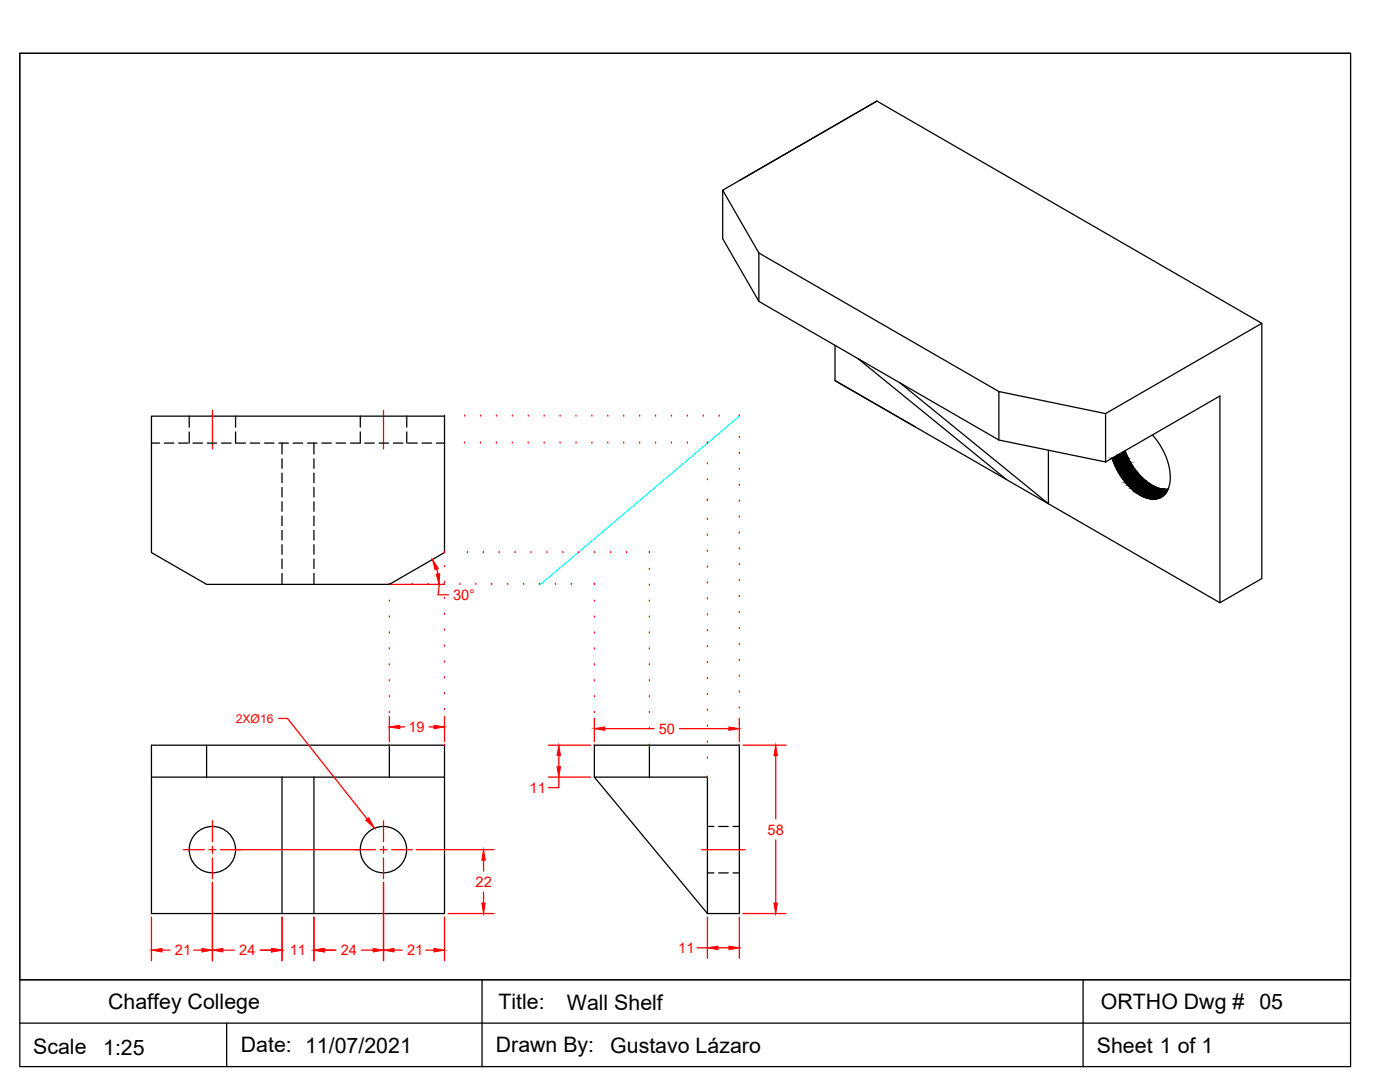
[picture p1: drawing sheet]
<svg xmlns="http://www.w3.org/2000/svg" width="279mm" height="216mm" viewBox="0 0 279 216" stroke-linecap="round" stroke-linejoin="round" font-family="sans-serif">
<!-- layer: Layer1 -->
<g fill="none" stroke="#000" stroke-width=".25">
<path d="M144.2 38v9.6l7.2 12.5 47.9 27.7 21.3 4.4M175 20.2l76.8 44.3v50.9l-8.3 4.9v-41.3l-22.9 13.2M175 20.2l-30.8 17.8 7.2 12.5M175 20.2l-27.4 15.8M151.4 60.1v-9.6l47.9 27.6M166.6 68.9v7l76.9 44.4M166.6 75.9l16 9.3M171.2 71.5l29.7 24.2M179.6 76.4l29.6 24.1v-10.7M251.8 64.5l-31.2 18-21.3-4.4v9.7M30.2 83h58.5v27.3l-11 6.3h-36.5l-11-6.3zM220.6 82.5v9.7"/>
<path d="M224.5 89.9a11.9 11.9 0 0 0 7 7.6l1.6 .1M230 86.8a12.2 12.2 0 0 1 3.4 10 3.4 3.4 0 0 1-5.1 2.4 12.6 12.6 0 0 1-6.4-7.8M30.2 148.7h58.5v33.6h-58.5zM30.2 155.1h58.5M41.2 148.7v6.4M56.3 155.1v27.2M62.7 155.1v27.2M77.7 148.7v6.4M118.6 155.1h22.6v27.2M118.6 148.7h29v33.6h-6.4l-22.6-27.2zM129.6 148.7v6.4"/>
<circle cx="42.4" cy="169.5" r="4.6"/>
<circle cx="76.5" cy="169.5" r="4.6"/>
</g>
<!-- layer: Center Line -->
<g fill="none" stroke="#f00" stroke-width=".25">
<path d="M42.4 81.9v7.7M76.5 81.9v7.7M36.6 169.5h4.2M41.7 169.5h1.4M42.4 163.8v4.1M42.4 168.8v1.4M42.4 171.2v4.1M44 169.5h4.2M70.8 169.5h4.1M75.8 169.5h1.4M76.5 163.8v4.1M76.5 168.8v1.4"/>
<path d="M76.5 171.2v4.1M78.2 169.5h4.1M140 169.5h8.7"/>
</g>
<!-- layer: Dimensions -->
<g fill="none" stroke="#f00" stroke-width=".25">
<path d="M77.7 116.6h11M55.6 143.4h1.8l15.9 20M77.7 143v5M79.8 145.1h1M85.6 145.1h1M88.7 143v5M42.4 176.1v15.6M47 169.5h24.8M76.5 176.1v15.6M83.1 169.5h15.5M96.5 171.6v2.2M96.5 178v2.2"/>
<path d="M30.2 183v8.7M32.3 189.6h1.7M38.7 189.6h1.6M44.5 189.6h2.3M51.9 189.6h2.3M56.3 183v8.7M62.7 183v8.7M64.7 189.6h2.4M72.1 189.6h2.4M78.6 189.6h1.7M85 189.6h1.6M88.7 183v8.7"/>
<path d="M89.4 182.3h9.2"/>
</g>
<!-- layer: Hidden -->
<g fill="none" stroke="#000" stroke-width=".25">
<path d="M30.2 88.4h1.6M32.8 88.4h1.9M35.6 88.4h1.9M37.8 83v2.2M37.8 86.2v2.2M38.5 88.4h1.9M41.4 88.4h1.9M44.2 88.4h1.9M47 83v2.2M47 86.2v2.2M47.1 88.4h1.9M49.9 88.4h1.9"/>
<path d="M52.8 88.4h1.9M55.6 88.4h2M56.3 88.4v2.2M56.3 91.5v2M56.3 94.4v1.9M56.3 97.3v1.9M58.5 88.4h1.9M61.4 88.4h1.9M62.7 88.4v2.2M62.7 91.5v2M62.7 94.4v1.9M62.7 97.3v1.9"/>
<path d="M64.2 88.4h1.9M67.1 88.4h1.9M69.9 88.4h1.9M71.9 83v2.2M71.9 86.2v2.2M72.8 88.4h1.9M75.6 88.4h2M78.5 88.4h1.9M81.2 83v2.2M81.2 86.2v2.2M81.4 88.4h1.9M84.2 88.4h1.9"/>
<path d="M87.1 88.4h1.6M56.3 100.1v1.9M56.3 103v1.9M56.3 105.8v1.9M56.3 108.7v1.9M56.3 111.5v2M56.3 114.4v2.2M62.7 100.1v1.9M62.7 103v1.9M62.7 105.8v1.9M62.7 108.7v1.9M62.7 111.5v2"/>
<path d="M62.7 114.4v2.2M141.2 174.2h1.3M141.2 164.9h1.3M143.4 174.2h1.9M143.4 164.9h1.9M146.3 174.2h1.3M146.3 164.9h1.3"/>
</g>
<!-- layer: Relational Lines -->
<g fill="none" stroke="#f00" stroke-width=".25">
<path d="M88.7 83h.1M88.7 88.4h.1M92.7 88.4h.1M92.7 83h.1M95.9 88.4h.1M95.9 83h.1M99.1 88.4h.1M99.1 83h.1M102.2 88.4h.1M102.3 83h.1M105.4 88.4h.1M105.4 83h.1"/>
<path d="M108.6 83h.1M108.6 88.4h.1M111.8 83h.1M111.8 88.4h.1M115 83h.1M115 88.4h.1M118.1 83h.1M118.1 88.4h.1M121.3 83h.1M121.3 88.4h.1M124.5 83h.1M124.5 88.4h.1"/>
<path d="M127.7 83h.1M127.7 88.4h.1M130.8 83h.1M130.8 88.4h.1M134 83h.1M134 88.4h.1M137.2 83h.1M137.2 88.4h.1M140.4 83h.1M141.2 99.8h.1M141.2 88.4h.1M141.2 92.5h.1"/>
<path d="M141.2 95.7h.1M143.5 83h.1M147.6 83h.1M147.6 87.3h.1M147.6 90.5h.1M147.6 93.6h.1M147.6 96.8h.1M147.6 100h.1M77.7 116.6h.1M77.7 120h.1M82.3 116.6h.1M85.4 116.6h.1"/>
<path d="M88.6 116.6h.1M88.7 109.1h.1M88.7 113h.1M88.7 116.2h.1M88.7 119.4h.1M88.7 110.3h.1M91.8 116.6h.1M93.3 110.3h.1M95 116.6h.1M96.5 110.3h.1M98.1 116.6h.1M99.6 110.3h.1"/>
<path d="M101.3 116.6h.1M102.8 110.3h.1M104.5 116.6h.1M106 110.3h.1M107.7 116.6h.1M109.2 110.3h.1M110.8 116.6h.1M112.3 110.3h.1M114 116.6h.1M115.5 110.3h.1M118.6 120h.1M118.6 116.6h.1"/>
<path d="M118.7 110.3h.1M121.9 110.3h.1M125 110.3h.1M129.6 110.3h.1M129.6 113.6h.1M129.6 116.8h.1M129.6 120h.1M141.2 103.6h.1M141.2 106.8h.1M141.2 110h.1M141.2 113.2h.1M141.2 116.3h.1"/>
<path d="M141.2 119.5h.1M147.6 103.2h.1M147.6 106.3h.1M147.6 109.5h.1M147.6 112.7h.1M147.6 115.9h.1M147.6 119h.1M77.7 123.1h.1M77.7 126.3h.1M77.7 129.5h.1M77.7 132.7h.1M77.7 135.8h.1"/>
<path d="M77.7 139h.1M88.7 122.6h.1M88.7 125.7h.1M88.7 128.9h.1M88.7 132.1h.1M88.7 135.3h.1M88.7 138.4h.1M118.6 139h.1M118.6 135.8h.1M118.6 132.7h.1M118.6 129.5h.1M118.6 126.3h.1"/>
<path d="M118.6 123.1h.1M129.6 123.1h.1M129.6 126.3h.1M129.6 129.5h.1M129.6 132.7h.1M129.6 135.8h.1M129.6 139h.1M141.2 122.7h.1M141.2 125.9h.1M141.2 129h.1M141.2 132.2h.1M141.2 135.4h.1"/>
<path d="M141.2 138.6h.1M147.6 122.2h.1M147.6 125.4h.1M147.6 128.6h.1M147.6 131.7h.1M147.6 134.9h.1M147.6 138.1h.1M77.7 142.2h.1M77.7 145.4h.1M77.7 148.7h.1M88.7 141.6h.1M88.7 144.8h.1"/>
<path d="M88.7 148.7h.1M118.6 148.7h.1M118.6 145.4h.1M118.6 142.2h.1M129.6 142.2h.1M129.6 145.4h.1M129.6 148.7h.1M141.2 141.7h.1M141.2 144.9h.1M141.2 148.1h.1M141.2 151.3h.1M141.2 155.1h.1"/>
<path d="M147.6 141.3h.1M147.6 144.4h.1M147.6 148.7h.1"/>
</g>
<!-- layer: Layer1 -->
<g fill="none" stroke="#f00" stroke-width=".25">
<path d="M87.1 113.5l.3 1M87.6 116.6l-.2 2.1h2.1M109.4 148.7h8.5M109.4 155.1h8.5M111.5 155.1v2.1h-2.1M111.5 150.8v2.2M118.6 143.3v4.7M120.7 145.4h9.9M135.6 145.4h9.9M147.6 143.3v4.7M148.3 148.7h8.6M154.8 150.8v12.6"/>
<path d="M154.8 167.6v12.6M139.1 189.1h2.1M141.2 183v8.2M143.3 189.1h2.2M147.6 183v8.2M148.3 182.3h8.6"/>
</g>
<g fill="#f00" stroke="#f00" stroke-width=".2">
<path d="M111.5 148.7l.4 2.1h-.7z"/>
<path d="M111.2 153h.7l-.4 2.1z"/>
<path d="M118.6 145.4l2.1-.3v.6z"/>
<path d="M145.5 145.1l2.1 .3-2.1 .3z"/>
<path d="M145.5 188.8l2.1 .3-2.1 .4z"/>
<path d="M141.2 189.1l2.1-.3v.7z"/>
<path d="M154.8 148.7l.4 2.1h-.7z"/>
<path d="M154.5 180.2h.7l-.4 2.1z"/>
<path d="M87.1 114.6l.7-.1-.2 2.1z"/>
<path d="M86.3 111.6l1.2 1.8-.7 .3z"/>
</g>
<path d="M147.6 83l-39.7 33.6" fill="none" stroke="#0ff" stroke-width=".25"/>
<!-- layer: Dimensions -->
<g fill="#f00" stroke="#f00" stroke-width=".2">
<path d="M40.3 189.3l2.1 .3-2.1 .3z"/>
<path d="M30.2 189.6l2.1-.3v.6z"/>
<path d="M42.4 189.6l2.1-.3v.6z"/>
<path d="M54.2 189.3l2.1 .3-2.1 .3z"/>
<path d="M62.7 189.6l2-.3v.6z"/>
<path d="M74.5 189.3l2 .3-2 .3z"/>
<path d="M76.5 189.6l2.1-.3v.6z"/>
<path d="M86.6 189.3l2.1 .3-2.1 .3z"/>
<path d="M77.7 145.1l2.1-.4v.7z"/>
<path d="M86.6 144.7l2.1 .4-2.1 .3z"/>
<path d="M96.5 169.5l.4 2.1h-.7z"/>
<path d="M96.2 180.2h.7l-.4 2.1z"/>
<path d="M73 163.7l.6-.5 1.1 2z"/>
</g>
<!-- layer: Layer1 -->
<g fill="#000" stroke="#000" stroke-width=".2">
<path d="M223.2 90.7l1.3-.8 .3 .8zM227.1 98.5h.4v.3zM227.5 94.8l.2 .3h-.2zM229.5 99.5h1.4zM232.6 97.6h.5z"/>
<path d="M223.2 90.7l2 .7-.4-.7zM221.9 91.4l1.3-.7 2 .7zM221.9 91.4h3.3zM221.9 91.4h3.3z"/>
<path d="M221.9 91.4l3.7 .8-.4-.8zM221.9 91.4l3.7 .8h-3.4zM222.2 92.2h3.4zM222.2 92.2h3.4z"/>
<path d="M222.2 92.2l3.8 .7-.4-.7zM222.2 92.2l3.8 .7h-3.5z"/>
<path d="M222.5 92.9h3.5zM222.5 92.9h3.5z"/>
<path d="M222.5 92.9l4 .7-.5-.7zM222.5 92.9l4 .7h-3.7z"/>
<path d="M222.8 93.6l3.7 .1zM222.8 93.6l3.7 .1z"/>
<path d="M222.9 93.7l4 .5-.4-.5zM222.9 93.7l4 .5h-3.7z"/>
<path d="M223.2 94.2l3.9 .2-.2-.2zM223.2 94.2l3.9 .2h-3.8z"/>
<path d="M223.3 94.4l4.2 .4-.4-.4zM223.3 94.4l4.2 .4h-4z"/>
<path d="M223.5 94.8l4 .3v-.3zM223.5 94.8l4 .3h-3.8z"/>
<path d="M223.7 95.1l3.8 .6v-.6zM223.7 95.1l3.8 .6h-3.3z"/>
<path d="M224.2 95.7l3.3 .7v-.7zM224.2 95.7l3.3 .7h-2.8z"/>
<path d="M224.7 96.4l2.8 .5v-.5zM224.7 96.4l2.8 .5h-2.3z"/>
<path d="M225.2 96.9l2.3 .6v-.6zM225.2 96.9l2.3 .6h-1.7z"/>
<path d="M225.8 97.5l1.7 .5v-.5zM225.8 97.5l1.7 .5h-1.2z"/>
<path d="M226.3 98l1.2 .1v-.1zM226.3 98l1.2 .1h-1z"/>
<path d="M226.5 98.1l1 .3v-.3zM226.5 98.1l1 .3h-.6z"/>
<path d="M226.9 98.4l.6 .1v-.1zM226.9 98.4l.6 .1z"/>
<path d="M227.5 95.1l.5 .3-.3-.3zM227.5 95.1l.5 .3h-.5z"/>
<path d="M227.5 95.4l1.1 .5-.6-.5zM227.5 95.4l1.1 .5h-1.1z"/>
<path d="M227.5 95.9l1.7 .5-.6-.5zM227.5 95.9l1.7 .5h-1.7z"/>
<path d="M227.5 96.4l2.3 .3-.6-.3zM227.5 96.4l2.3 .3h-2.3z"/>
<path d="M229.5 99.5l1 .1zM229.8 99.6h.7z"/>
<path d="M227.5 96.7l2.9 .3-.6-.3zM227.5 96.7l2.9 .3h-2.9z"/>
<path d="M227.5 97l3.4 .3-.5-.3zM227.5 97l3.4 .3h-3.4z"/>
<path d="M227.5 97.3l4 .2-.6-.2zM227.5 97.3l4 .2h-4z"/>
<path d="M229.3 99.5h1.7zM229.3 99.5h1.6z"/>
<path d="M228.9 99.4l2.1 .1 .4-.1zM228.9 99.4l2.1 .1z"/>
<path d="M227.5 97.5l4.6 .1zM227.5 97.5l4.6 .1h-4.6z"/>
<path d="M228.7 99.3h2.8zM228.7 99.3l2.7 .1z"/>
<path d="M228.3 99.2l3.2 .1 .3-.1zM228.3 99.2l3.2 .1h-2.8z"/>
<path d="M228.1 99.1h3.8zM228.1 99.1l3.7 .1z"/>
<path d="M227.5 97.6h4.7zM227.5 97.6h4.7z"/>
<path d="M227.5 97.6h5.1zM227.5 97.6h5.1z"/>
<path d="M227.7 98.9l4.2 .2 .3-.2zM227.7 98.9l4.2 .2h-3.8z"/>
<path d="M227.5 98.8l4.7 .1 .1-.1zM227.5 98.8l4.7 .1h-4.5z"/>
<path d="M227.5 98.5l4.8 .3 .3-.3zM227.5 98.5l4.8 .3h-4.8z"/>
<path d="M227.5 98.4l5.1 .1 .1-.1zM227.5 98.4l5.1 .1h-5.1z"/>
<path d="M227.5 98.1l5.2 .3 .2-.3zM227.5 98.1l5.2 .3h-5.2z"/>
<path d="M227.5 98l5.4 .1v-.1zM227.5 98l5.4 .1h-5.4z"/>
<path d="M227.5 97.6l5.4 .4 .2-.4zM227.5 97.6l5.4 .4h-5.4z"/>
</g>
<!-- layer: 0 -->
<path d="M4 10.6h265.5v202.2h-265.5zM4 195.5h265.5M96.2 195.5v17.3M216.2 195.5v17.3M4 204.2h265.5M45.2 204.2v8.6" fill="none" stroke="#000" stroke-width=".25"/>
<!-- layer: Layer1 -->
<path d="M4 10.6h265.5v184.9h-265.5z" fill="none" stroke="#000" stroke-width=".2"/>
<g font-size="4.3">
<text x="21.6" y="201.3">Chaffey College</text>
<text x="99.5" y="201.4">Title:</text>
<text x="113.1" y="201.5">Wall Shelf</text>
<text x="219.7" y="201.3">ORTHO Dwg #</text>
<text x="251.4" y="201.3">05</text>
<text x="48.1" y="209.9">Date: 11/07/2021</text>
<text x="99" y="209.9">Drawn By:</text>
<text x="6.6" y="210.3">Scale</text>
<text x="20.6" y="210.4">1:25</text>
<text x="121.8" y="210">Gustavo Lázaro</text>
<text x="218.9" y="210">Sheet 1 of 1</text>
</g>
<g font-size="2.9" fill="#f00">
<text x="90.4" y="119.7">30°</text>
<text x="81.5" y="146.1">19</text>
<text x="131.5" y="146.4">50</text>
<text x="105.7" y="158.2">11</text>
<text x="153.2" y="166.5">58</text>
<text x="94.9" y="177">22</text>
<text x="34.9" y="190.6">21</text>
<text x="47.8" y="190.6">24</text>
<text x="57.8" y="190.6">11</text>
<text x="68" y="190.6">24</text>
<text x="81.2" y="190.6">21</text>
<text x="135.4" y="190.2">11</text>
</g>
<text font-size="2.4" fill="#f00" x="47.1" y="144.3">2XØ16</text>
</svg>
